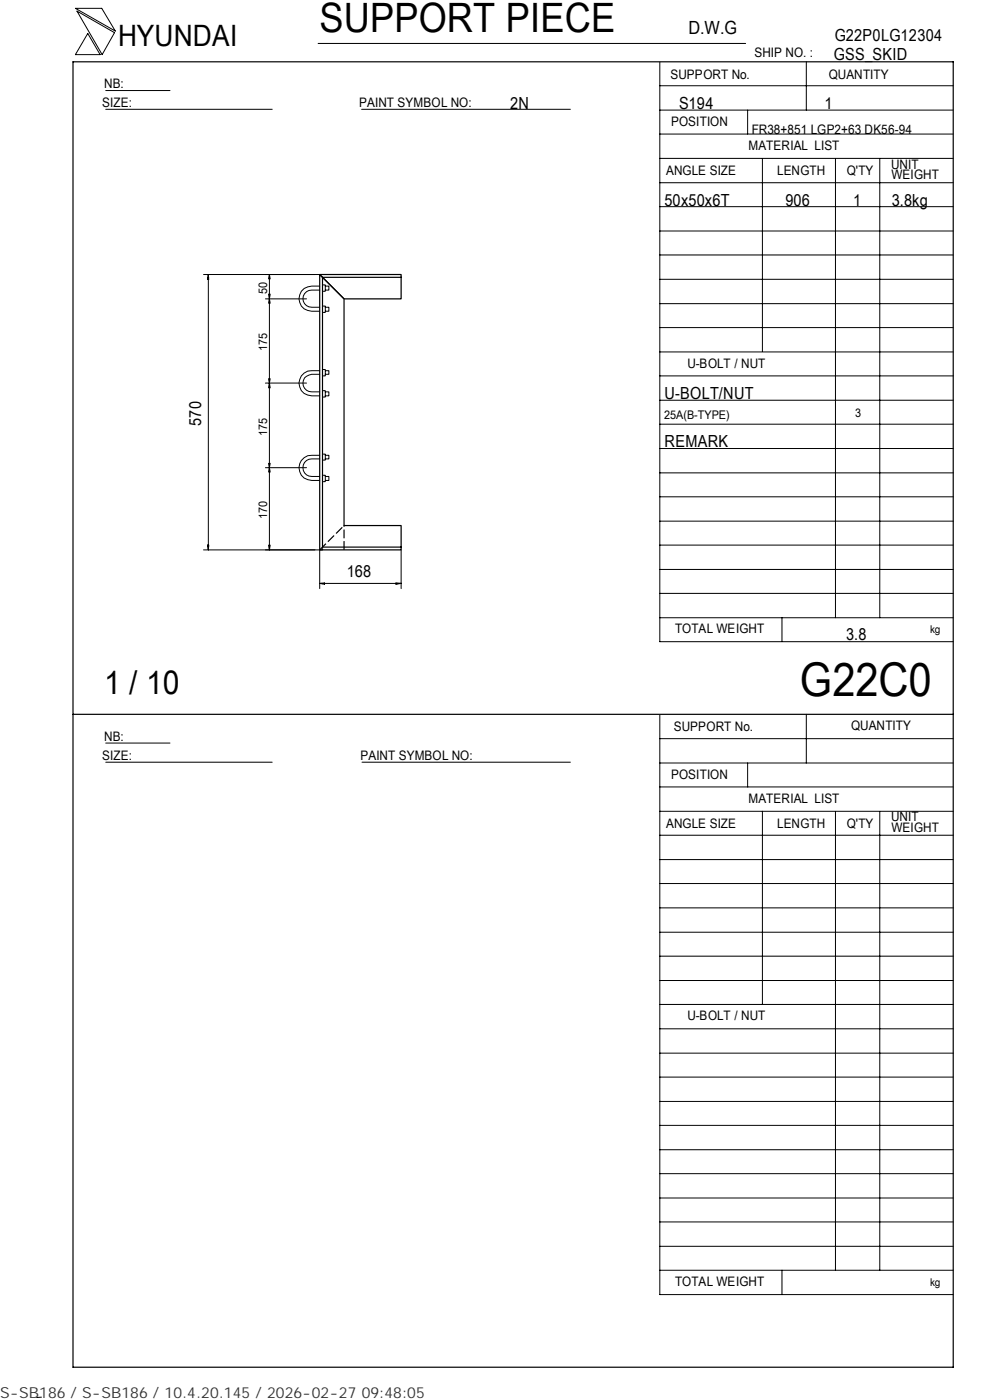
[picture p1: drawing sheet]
<svg xmlns="http://www.w3.org/2000/svg" width="210mm" height="297mm" viewBox="0 0 210 297" stroke-linecap="round" stroke-linejoin="round" font-family="sans-serif">
<path d="M15.5 13.1h186.7v277h-186.7zM85.1 58.8v-.6h-17.3l5.2 5.2h12.1v-4.6h-16.7l4.6 4.6v48.1h12.1v4.6h-16.7v-57.3l-.6-.6v58.5h.6M85.1 116.1v.6h-17.3M15.5 151.5h186.7" fill="none" stroke="#000" stroke-width=".25"/>
<path d="M68.4 116.7v-.6" fill="none" stroke="#000" stroke-width=".25" stroke-dasharray=".3 .1" stroke-linecap="butt"/>
<path d="M67.8 116.7l5.2-5.2M73 116.7v-5.2" fill="none" stroke="#000" stroke-width=".25" stroke-dasharray="1.9 .6" stroke-linecap="butt"/>
<g fill="none" stroke="#000" stroke-width=".21">
<path d="M16 1.8h5.6l2.9 4.8zM16.3 2.4l8 4.5-2.6 4.7zM18.6 7.1l2.6 4.5h-5.2zM22.4 19.2h13.7M67.5 9.2h90.6M139.9 18.2h62.3M139.9 13.2v122.9h62.3M171 13.1v10.3M22.4 23.2h35.3M76.7 23.2h44.3M139.9 38.8h62.3M139.9 33.6h62.3"/>
<path d="M139.9 28.4h62.3M139.9 23.4h62.3M158.6 23.4v5M161.7 33.6v41M177.2 33.7v97.4M186.6 33.7v97.4M43.2 58.2h24.6M44.1 58.9h.2M44.2 58.2l.1 1.1h-.3zM44.2 58.2v58.5M57.1 58.2v58.5M57.1 58.2l-.1 1"/>
<path d="M57.1 58.2l.2 1M139.9 59.3h62.3M139.9 54.1h62.3M139.9 49h62.3M139.9 43.8h62.3M56.3 63.4h8.7M57 62.4l.1 1M57.1 63.4l-.1 .9M57.1 63.4l.2 .9M57.3 62.4l-.2 1M67.8 60.7a4 4 0 0 0-3.9 1.1 2.71 2.71 0 0 0 2.2 4.2h1.7M67.8 61.5h-1.7a1.82 1.82 0 0 0-1.8 1.9 1.82 1.82 0 0 0 1.8 1.8h1.7"/>
<path d="M67.8 78.6h-1.7a2.67 2.67 0 0 0-2.7 2.7 2.67 2.67 0 0 0 2.7 2.7h1.7M67.8 79.4a3.5 3.5 0 0 0-3.2 .8 1.87 1.87 0 0 0 1.5 2.9h1.7M68.4 64.9h.6v1.4h-.6M68.4 60.4h.6v1.4h-.6M68.4 78.4h.6v1.3h-.6M69 65.2h.8v.8h-.8M69 60.7h.8v.8h-.8M69 78.6h.8v.8h-.8M139.9 79.7h62.3M139.9 74.7h62.3M139.9 69.5h62.3M139.9 64.4h62.3"/>
<path d="M56.3 99.2h8.7M56.3 81.3h8.7M57 98.3l.3 1.9M57 80.3l.1 1M57.1 81.3l-.1 1M57.1 81.3l.2 1M57.3 98.3l-.3 1.9M57.3 80.3l-.2 1M67.8 96.6h-1.7a2.67 2.67 0 0 0-2.7 2.7 2.67 2.67 0 0 0 2.7 2.6h1.7M67.8 97.4h-1.7a1.86 1.86 0 0 0-1.8 1.8 1.86 1.86 0 0 0 1.8 1.9h1.7M68.4 82.9h.6v1.3h-.6M68.4 96.3h.6v1.3h-.6"/>
<path d="M69 83.1h.8v.9h-.8M69 96.6h.8v.8h-.8M139.9 95.2h62.3M139.9 90h62.3M139.9 84.9h62.3M43.2 116.7h24.6v8.2M44 115.6h.3l-.1 1.1zM44.1 115.9h.2M57 115.6l.1 1.1M57.3 115.6l-.2 1.1M68.4 100.8h.6v1.4h-.6M69 101.1h.8v.8h-.8"/>
<path d="M85.1 116.7v8.2M139.9 115.6h62.3M139.9 100.3h62.3M139.9 110.6h62.3M139.9 105.4h62.3M67.8 123.8l1-.1v.2zM67.8 123.8h17.3M68.5 123.8v.1M84 123.7l1.1 .1-1.1 .1zM84.3 123.8v.1M139.9 131.1h62.3M139.9 125.9h62.3"/>
<path d="M139.9 120.8h62.3M165.9 131.1v5M22.4 157.6h13.7M139.9 151.7v122.9h62.3M139.9 156.7h62.3M171 151.5v10.4M22.4 161.7h35.3M76.8 161.7h44.2M139.9 177.2h62.3M139.9 172.1h62.3M139.9 167h62.3M139.9 161.9h62.3"/>
<path d="M158.6 161.9v5.1M161.7 172.1v41M177.2 172.2v97.3M186.6 172.2v97.3M139.9 182.4h62.3M139.9 197.8h62.3M139.9 192.6h62.3M139.9 187.4h62.3M139.9 218.3h62.3M139.9 213.1h62.3M139.9 208h62.3M139.9 202.9h62.3"/>
<path d="M139.9 238.7h62.3M139.9 233.7h62.3M139.9 228.5h62.3M139.9 223.4h62.3M139.9 259.2h62.3M139.9 254.2h62.3M139.9 249h62.3M139.9 243.9h62.3M139.9 269.5h62.3M139.9 264.4h62.3M165.9 269.5v5.1M8.8 296.4l-1 .1"/>
</g>
<text font-size="9.9" x="169.7" y="147.6">G22C0</text>
<text font-size="8.6" x="67.7" y="6.9">SUPPORT PIECE</text>
<text font-size="7" x="22.1" y="147.2">1 / 10</text>
<text font-size="6.3" x="25.1" y="9.8">HYUNDAI</text>
<text font-size="3.9" x="146" y="7.3">D.W.G</text>
<g font-size="3.5">
<text x="177" y="8.7">G22P0LG12304</text>
<text x="176.9" y="12.8">GSS_SKID</text>
<text x="108.2" y="23.1">2N</text>
<text x="144" y="23.1">S194</text>
<text x="174.8" y="23.1">1</text>
<text x="141" y="43.6">50x50x6T</text>
<text x="166.6" y="43.6">906</text>
<text x="180.9" y="43.6">1</text>
<text x="189.1" y="43.6">3.8kg</text>
<text x="141" y="84.6">U-BOLT/NUT</text>
<text x="42.7" y="90.3" transform="rotate(-90 42.7 90.3)">570</text>
<text x="141" y="94.8">REMARK</text>
<text x="73.6" y="122.3">168</text>
<text x="179.5" y="135.8">3.8</text>
</g>
<text font-size="3.2" fill="#323232" x="0" y="296.6">S-SB186 / S-SB186 / 10.4.20.145 / 2026-02-27 09:48:05</text>
<g font-size="2.8">
<text x="142.2" y="16.8">SUPPORT No.</text>
<text x="160" y="12.2">SHIP NO. :</text>
<text x="175.8" y="16.7">QUANTITY</text>
<text x="21.7" y="22.8">SIZE:</text>
<text x="22.1" y="18.7">NB:</text>
<text x="76.2" y="22.8">PAINT SYMBOL NO:</text>
<text x="142.3" y="26.8">POSITION</text>
<text x="159.4" y="28.4">FR38+851 LGP2+63 DK56-94</text>
<text x="158.7" y="31.7">MATERIAL LIST</text>
<text x="189" y="35.8">UNIT</text>
<text x="141.3" y="37.2">ANGLE SIZE</text>
<text x="164.8" y="37.1">LENGTH</text>
<text x="179.6" y="37.1">Q'TY</text>
<text x="189.1" y="38">WEIGHT</text>
<text x="145.8" y="78">U-BOLT / NUT</text>
<text x="143.2" y="134.4">TOTAL WEIGHT</text>
<text x="142.9" y="155">SUPPORT No.</text>
<text x="180.5" y="154.9">QUANTITY</text>
<text x="21.7" y="161.3">SIZE:</text>
<text x="22.1" y="157.1">NB:</text>
<text x="76.5" y="161.2">PAINT SYMBOL NO:</text>
<text x="142.3" y="165.3">POSITION</text>
<text x="158.7" y="170.3">MATERIAL LIST</text>
<text x="141.3" y="175.7">ANGLE SIZE</text>
<text x="164.8" y="175.6">LENGTH</text>
<text x="179.6" y="175.6">Q'TY</text>
<text x="189" y="174.2">UNIT</text>
<text x="189.1" y="176.5">WEIGHT</text>
<text x="145.8" y="216.5">U-BOLT / NUT</text>
<text x="143.2" y="272.9">TOTAL WEIGHT</text>
</g>
<g font-size="2.5">
<text x="56.6" y="62.3" transform="rotate(-90 56.6 62.3)">50</text>
<text x="56.6" y="74.5" transform="rotate(-90 56.6 74.5)">175</text>
<text x="140.9" y="88.9">25A(B-TYPE)</text>
<text x="181.4" y="88.5">3</text>
<text x="56.6" y="92.5" transform="rotate(-90 56.6 92.5)">175</text>
<text x="56.6" y="110.1" transform="rotate(-90 56.6 110.1)">170</text>
</g>
<g font-size="2.3">
<text x="197.3" y="134.3">kg</text>
<text x="197.3" y="272.8">kg</text>
</g>
</svg>
